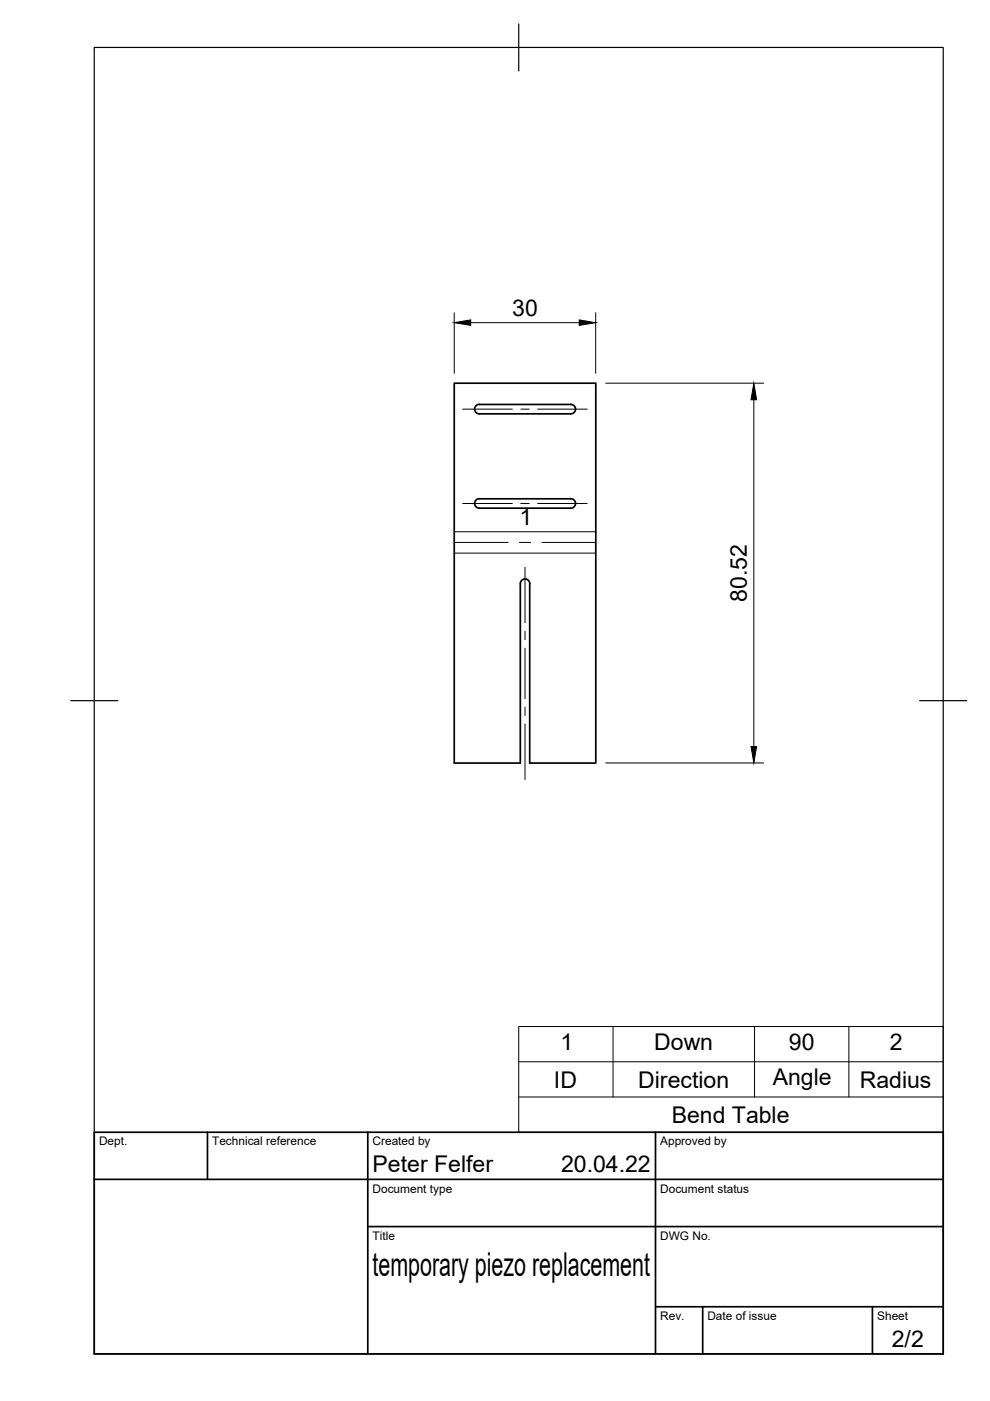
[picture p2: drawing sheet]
<svg xmlns="http://www.w3.org/2000/svg" width="210mm" height="297mm" viewBox="0 0 210 297" stroke-linecap="round" stroke-linejoin="round" font-family="sans-serif">
<!-- layer: Visible -->
<path d="M96.3 81.2h30v80.6h-14v-38a1.01 1.01 0 0 0-1-1 1.01 1.01 0 0 0-1 1v38h-14zM101.6 85.8h19.4M101.6 85.7a1.01 1.01 0 0 0-1 1 1.01 1.01 0 0 0 1 1h19.4a1.01 1.01 0 0 0 1-1 1.01 1.01 0 0 0-1-1M100.9 106l.7-.3h19.4a1.01 1.01 0 0 1 1 1 1.01 1.01 0 0 1-1 1h-19.4a1.01 1.01 0 0 1-.9-.6 1.01 1.01 0 0 1 .2-1.1z" fill="none" stroke="#000" stroke-width=".36"/>
<!-- layer: Bend Center -->
<path d="M96.3 115h11.4M110.1 115h2.4M114.9 115h11.4" fill="none" stroke="#000" stroke-width=".21"/>
<!-- layer: Visible Narrow -->
<path d="M96.3 117.3h30M96.3 112.7h30" fill="none" stroke="#000" stroke-width=".21"/>
<!-- layer: Border -->
<path d="M20 10.1h180v276.9h-180zM110 5.1v10M15 148.6h10M195 148.6h10" fill="none" stroke="#000" stroke-width=".25"/>
<!-- layer: TitleBlock -->
<path d="M20 240.1h180v46.9h-180zM20 250h180M44 240.1v9.9M78 240.1v46.9M139 240.1v46.9M78 260.1h122M139 277.1h61M149 277.1v9.9M185 277.1v9.9" fill="none" stroke="#000" stroke-width=".36"/>
<!-- layer: Bend Tables -->
<path d="M110 217.6h90v22.5h-90zM130 217.6v15M160 217.6v15M180 217.6v15M110 232.6h90M110 225.1h90" fill="none" stroke="#000" stroke-width=".21"/>
<!-- layer: Smart Centers -->
<path d="M98.1 86.7h10.5M110.4 86.7h1.8M114 86.7h10.5M98.1 106.8h10.5M110.4 106.8h1.8M114 106.8h10.5M111.3 120.3v11.8M111.3 133.8v1.8M111.3 137.4v10.7M111.3 149.9v1.8M111.3 153.5v11.8" fill="none" stroke="#000" stroke-width=".21"/>
<!-- layer: FD_Dimensions -->
<path d="M96.3 66.3v12.8M99.8 68.4h23M126.3 66.3v12.8M128.4 81.2h33.5M159.8 84.8v73.5M128.4 161.8h33.5" fill="none" stroke="#000" stroke-width=".21"/>
<path d="M96.3 68.4l3.5-.6v1.2zM122.8 67.8l3.5 .6-3.5 .6zM159.8 81.2l.6 3.6h-1.2zM159.2 158.3h1.2l-.6 3.5z" fill="#000" stroke="#000" stroke-width=".21"/>
<text font-size="7" x="79" y="270.6">temporary piezo replacement</text>
<g font-size="4.9">
<text x="108.6" y="67">30</text>
<text x="110.1" y="111.3">1</text>
<text x="158.4" y="127.6" transform="rotate(-90 158.4 127.6)">80.52</text>
<text x="118.8" y="222.6">1</text>
<text x="138.7" y="222.6">Down</text>
<text x="167.3" y="222.6">90</text>
<text x="188.7" y="222.6">2</text>
<text x="117.5" y="230.6">ID</text>
<text x="135.3" y="230.6">Direction</text>
<text x="163.8" y="230.1">Angle</text>
<text x="182.3" y="230.6">Radius</text>
<text x="142.4" y="238">Bend Table</text>
<text x="79" y="248.5">Peter Felfer</text>
<text x="119" y="248.5">20.04.22</text>
<text x="189.1" y="285.7">2/2</text>
</g>
<g font-size="2.5">
<text x="21" y="242.9">Dept.</text>
<text x="45" y="242.9">Technical reference</text>
<text x="79" y="242.9">Created by</text>
<text x="140" y="242.9">Approved by</text>
<text x="79" y="252.8">Document type</text>
<text x="140" y="252.8">Document status</text>
<text x="79" y="262.9">Title</text>
<text x="140" y="262.9">DWG No.</text>
<text x="140" y="279.9">Rev.</text>
<text x="150" y="279.9">Date of issue</text>
<text x="186" y="279.9">Sheet</text>
</g>
</svg>
